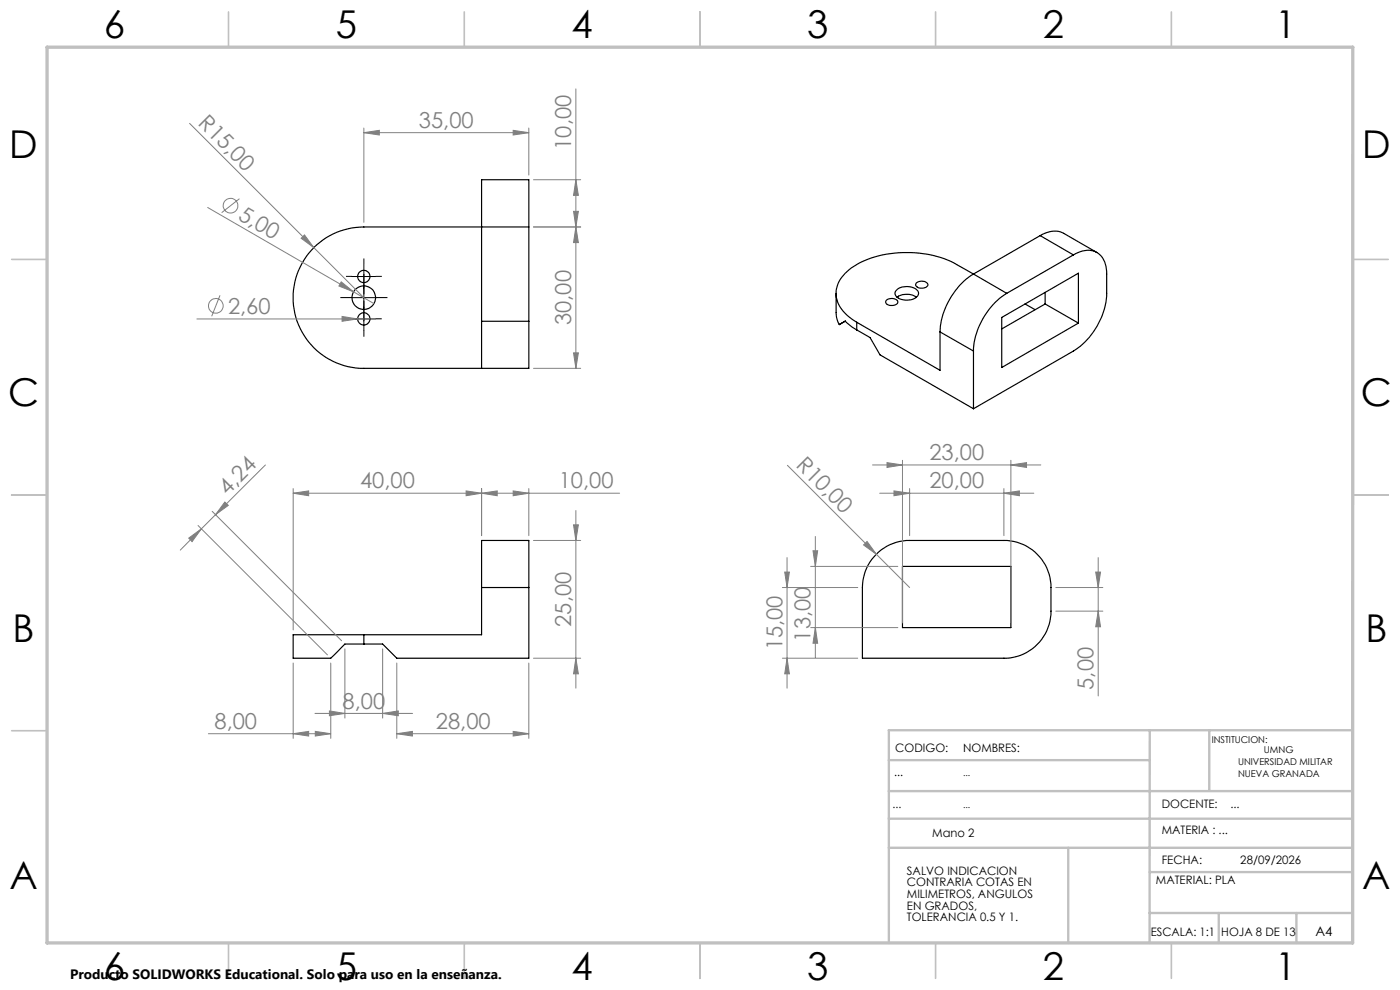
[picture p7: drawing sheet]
<svg xmlns="http://www.w3.org/2000/svg" width="297mm" height="210mm" viewBox="0 0 297 210" stroke-linecap="round" stroke-linejoin="round" font-family="sans-serif">
<g fill="none" stroke="#c0c0c0" stroke-width=".35">
<path d="M48.5 2.5v7.5M98.5 2.5v7.5M148.5 2.5v7.5M198.5 2.5v7.5M248.5 2.5v7.5M2.5 55h7.5M287 55h7.5M2.5 105h7.5M287 105h7.5M2.5 155h7.5M48.5 200v7.5M98.5 200v7.5"/>
<path d="M148.5 200v7.5M198.5 200v7.5M248.5 200v7.5"/>
</g>
<path d="M243.9 154.9v45.1M256.5 154.9v12.7M287 154.9h-98.4v45.1M188.6 173.7h98.3M188.6 179.8h98.3M188.6 167.8h98.3M188.6 161.2h55.3M226.6 179.8v20.2M243.9 193.7h43M243.9 185h43M258.6 193.7v6.3M275 193.7v6.3" fill="none" stroke="#c0c0c0" stroke-width=".5"/>
<path d="M10 10h277l-.1 190h-276.9z" fill="none" stroke="#c0c0c0" stroke-width=".7"/>
<g fill="none" stroke="#000" stroke-width=".25">
<path d="M112.2 48.1v-10h-10v30M112.2 48.1h-35a15 15 0 0 0-15 15 15 15 0 0 0 15 15h35v-10M112.2 48.1v20M194.4 60a1.57 1.57 0 0 1 2.4 .5 1.58 1.58 0 0 1-2.6-.1zM206.5 58.1a15.7 15.7 0 0 0-7.1 12.3M206.5 58.1l-3.5-2a23.4 23.4 0 0 0-21.2 0 7.3 7.3 0 0 0-4.4 6.6 7.8 7.8 0 0 0 4.4 5.7M206.5 58.1l7.1 4.1M220.7 50a5 5 0 0 1 4.9-.5l7.1 4.1M220.7 50l-14.2 8.1M220.7 50l7 4.1M227.7 54.1a4.5 4.5 0 0 1 5.7 0 5.2 5.2 0 0 1 1.4 4v4.1a15.4 15.4 0 0 1-7.1 12.3l-21.2 12.2M227.7 54.1l-14.1 8.1"/>
<path d="M102.2 68.1v10M102.2 68.1h10M177.4 62.2v4.7l.2 1 .4 1M179.3 68.1l-1.3 .8M179.3 68.1l1.4 1.2 1.1 .7M181.8 68.4l17.6 10.2v-8.2M181.8 70l2.8 1.6 2.1 3.7 19.8 11.4M181.8 68.4v1.6M188.1 63.7a1.68 1.68 0 0 1 2.4 .3 1.43 1.43 0 0 1-2.3 .6l-.3-.5zM190.1 61.6a3.4 3.4 0 0 1 4.7 .2 1.64 1.64 0 0 1-2 1.8 2.57 2.57 0 0 1-2.9-1.2v-.5zM190.3 63a3.8 3.8 0 0 1 4.1 0M199.4 70.4l7.1 4.1"/>
<path d="M206.5 74.5v12.2M212.5 67.3l16.3-9.3v10.5l-16.3 9.5zM213.6 62.2a15.5 15.5 0 0 0-7.1 12.3M217.5 64.5l2.1 1.2M221.7 64.5l7.1 4M221.7 64.5l-9.2 5.3M221.7 62v2.5M185.9 117.6a9.7 9.7 0 0 1 7.1-3h20a10 10 0 0 1 10 10v5a10 10 0 0 1-10 10h-30v-15a9.9 9.9 0 0 1 2.9-7zM77.2 134.6h-15v5h8l3-3h4M77.2 134.6v2M102.2 124.6v-10h10v10M102.2 124.6h10"/>
<path d="M102.2 124.6v10h-25M112.2 124.6v15h-28l-3-3h-4M191.5 120.1h23v13h-23z"/>
<circle cx="77.2" cy="58.6" r="1.3"/>
<circle cx="77.2" cy="63.1" r="2.5"/>
<circle cx="77.2" cy="67.6" r="1.31"/>
</g>
<g fill="none" stroke="#808080" stroke-width=".21">
<path d="M122.2 18.9v59.2M40.2 26.2l26.4 26.3M77.2 28.1l3.3-.5v1zM77.2 27.2v20M77.2 28.1h35M108.9 27.6l3.3 .5-3.3 .5zM112.2 27.2v9.9M113.2 38.1h10M122.2 38.1l.5 3.3h-1zM44.1 44l35.2 20.4M50.8 42.1l-3.8 3M63.9 50.5l.7-.7 2 2.7z"/>
<path d="M66.6 52.5l10.6 10.6M72.4 59.8l2.6 2.1-3.1-1.2zM113.2 48.1h10M121.7 44.8h1l-.5 3.3zM122.2 48.1l.5 3.4h-1zM41.8 67.7h36.7M46.7 62.6l-1.8 4.5M72.6 67.1l3.3 .6-3.3 .4zM113.2 78.1h10M121.7 74.9h1l-.5 3.2zM56.3 98.6l-13.6 13.6M167 98.7l18.9 18.9"/>
<path d="M185.1 98.6h35.7M188.2 98.1l3.3 .5-3.3 .6zM191.5 97.6v34.5M214.5 98.6l3.3-.5v1.1zM214.5 97.6v34.5M40 114.2l2.7-2-2 2.7zM42 111.5l27.5 27.4M42.7 112.2l-4.5 4.5M45 108.5l27.5 27.4M47.7 106.5l.7 .7-2.7 2zM62.2 104.6l3.3-.5v1.1zM62.2 104.6h69.2"/>
<path d="M62.2 103.6v30M98.9 104.1l3.3 .5-3.3 .6zM102.2 104.6l3.3-.5v1.1zM102.2 103.6v10M108.9 104.1l3.3 .5-3.3 .6zM112.2 103.6v10M113.2 114.6h10M121.7 111.3h1l-.5 3.3zM122.2 108.3v37.7M167 118.3v27.7M172.5 116.8h1l-.5 3.3zM173 113.8v25.7"/>
<path d="M183.2 115.6l.7-.7 2 2.7zM185.9 117.6l7.1 7M186.6 104.6h32.7M189.7 104.1l3.3 .5-3.3 .6zM193 103.6v10M213 104.6l3.3-.5v1.1zM213 103.6v10M233 118.3v29.3M73.2 137.6v14.7M81.2 137.6v14.7M113.2 139.6h10M122.2 139.6l.5 3.3h-1z"/>
<path d="M166 124.6h16M166 139.6h16M166.5 121.3h1l-.5 3.3zM167 139.6l.5 3.3h-1zM172 120.1h18.5M172 133.1h18.5M173 133.1l.5 3.3h-1zM224 129.6h10M224 124.6h10M232.4 121.3h1.1l-.5 3.3zM233 129.6l.5 3.4h-1.1zM44.2 155.6h26"/>
<path d="M62.2 155.6l3.3-.5v1zM62.2 140.6v16M66.8 151.3h20.7M66.9 155.1l3.3 .5-3.3 .5zM69.9 150.8l3.3 .5-3.3 .5zM70.2 140.6v16M81.2 151.3l3.3-.5v1zM84.2 155.6l3.3-.5v1zM84.2 155.6h28M84.2 140.6v16M108.9 155.1l3.3 .5-3.3 .5zM112.2 140.6v16"/>
<circle cx="48.9" cy="43.6" r="1.55"/>
<circle cx="45.8" cy="64.9" r="1.56"/>
</g>
<path d="M74.7 58.6h-1.3M77.2 56.1v-1.3M79.7 58.6h1.3M74.7 63.1h-2.5M74.7 67.6h-1.3M77.2 60.6v-2.5M77.2 65.6v2.5M77.2 65.1v-1.3M77.2 70.1v1.3M77.2 61.1v1.3M79.7 63.1h2.5M79.7 67.6h1.3" fill="none" stroke="#000" stroke-width=".21" stroke-dasharray="15.2 1.3 1.3 1.3" stroke-linecap="butt"/>
<path d="M74.7 58.7h5M77.2 56.2v14M74.7 63.1h5M74.7 67.7h5" fill="none" stroke="#000" stroke-width=".21"/>
<g fill="#808080">
<path d="M183.2 115.6l.7-.7 2 2.7z"/>
<path d="M63.9 50.5l.7-.7 2 2.7z"/>
<path d="M72.4 59.8l2.6 2.1-3.1-1.2z"/>
<path d="M72.6 67.1l3.3 .6-3.3 .4z"/>
<path d="M108.9 27.6l3.3 .5-3.3 .5zM77.2 28.1l3.3-.5v1z"/>
<path d="M213 104.6l3.3-.5v1.1zM189.7 104.1l3.3 .5-3.3 .6z"/>
<path d="M62.2 104.6l3.3-.5v1.1zM98.9 104.1l3.3 .5-3.3 .6zM102.2 104.6l3.3-.5v1.1zM108.9 104.1l3.3 .5-3.3 .6z"/>
<path d="M69.9 150.8l3.3 .5-3.3 .5zM81.2 151.3l3.3-.5v1z"/>
<path d="M62.2 155.6l3.3-.5v1zM66.9 155.1l3.3 .5-3.3 .5z"/>
<path d="M40 114.2l2.7-2-2 2.7zM47.7 106.5l.7 .7-2.7 2z"/>
<path d="M121.7 74.9h1l-.5 3.2zM122.2 48.1l.5 3.4h-1z"/>
<path d="M233 129.6l.5 3.4h-1.1zM232.4 121.3h1.1l-.5 3.3z"/>
<path d="M122.2 38.1l.5 3.3h-1zM121.7 44.8h1l-.5 3.3z"/>
<path d="M121.7 111.3h1l-.5 3.3zM122.2 139.6l.5 3.3h-1zM166.5 121.3h1l-.5 3.3zM167 139.6l.5 3.3h-1zM172.5 116.8h1l-.5 3.3zM173 133.1l.5 3.3h-1z"/>
<path d="M84.2 155.6l3.3-.5v1zM108.9 155.1l3.3 .5-3.3 .5zM188.2 98.1l3.3 .5-3.3 .6zM214.5 98.6l3.3-.5v1.1z"/>
</g>
<g font-size="8.1">
<text x="22" y="8">6</text>
<text x="71.2" y="8">5</text>
<text x="121.2" y="8">4</text>
<text x="171.2" y="8">3</text>
<text x="221.2" y="8">2</text>
<text x="270.5" y="8">1</text>
<text x="2" y="33.6">D</text>
<text x="289" y="33.6">D</text>
<text x="1.7" y="86.1">C</text>
<text x="288.7" y="86.1">C</text>
<text x="2.7" y="136.1">B</text>
<text x="289.7" y="136.1">B</text>
<text x="2" y="188.6">A</text>
<text x="289" y="188.6">A</text>
<text x="22" y="208">6</text>
<text x="71.2" y="208">5</text>
<text x="121.2" y="208">4</text>
<text x="171.2" y="208">3</text>
<text x="221.2" y="208">2</text>
<text x="270.5" y="208">1</text>
</g>
<g font-size="4.7" fill="#808080">
<text x="41.9" y="26.4" transform="rotate(45 41.9 26.4)">R15,00</text>
<text x="88.9" y="27.1">35,00</text>
<text x="121.2" y="31.8" transform="rotate(-90 121.2 31.8)">10,00</text>
<text x="50.3" y="46.4" transform="rotate(30 50.3 46.4)">5,00</text>
<text x="48.4" y="66.6">2,60</text>
<text x="121.2" y="68.9" transform="rotate(-90 121.2 68.9)">30,00</text>
<text x="168.7" y="98.9" transform="rotate(45 168.7 98.9)">R10,00</text>
<text x="197.2" y="97.6">23,00</text>
<text x="48.3" y="105.2" transform="rotate(-45 48.3 105.2)">4,24</text>
<text x="76.4" y="103.6">40,00</text>
<text x="118.5" y="103.6">10,00</text>
<text x="197.2" y="103.6">20,00</text>
<text x="121.2" y="132.9" transform="rotate(-90 121.2 132.9)">25,00</text>
<text x="166" y="137.9" transform="rotate(-90 166 137.9)">15,00</text>
<text x="172" y="136.1" transform="rotate(-90 172 136.1)">13,00</text>
<text x="232" y="146.3" transform="rotate(-90 232 146.3)">5,00</text>
<text x="45.5" y="154.6">8,00</text>
<text x="72.7" y="150.3">8,00</text>
<text x="92.5" y="154.6">28,00</text>
</g>
<text font-size="2.9" x="14.9" y="207.6">Producto SOLIDWORKS Educational. Solo para uso en la enseñanza.</text>
<text font-size="2.8" x="279.1" y="198.6">A4</text>
<g font-size="2.5">
<text x="189.9" y="159.6">CODIGO:</text>
<text x="204.3" y="159.6">NOMBRES:</text>
<text x="189.7" y="164.6">...</text>
<text x="189.3" y="171.5">...</text>
<text x="246.5" y="171.5">DOCENTE:</text>
<text x="261" y="171.5">...</text>
<text x="197.8" y="177.6">Mano 2</text>
<text x="246.5" y="176.9">MATERIA : ...</text>
<text x="192.4" y="185.6">SALVO INDICACION</text>
<text x="246.5" y="183.3">FECHA:</text>
<text x="263.1" y="183.3">28/09/2026</text>
<text x="192.4" y="188">CONTRARIA COTAS EN</text>
<text x="192.4" y="190.5">MILIMETROS, ANGULOS</text>
<text x="245.2" y="187.6">MATERIAL: PLA</text>
<text x="192.4" y="193">EN GRADOS,</text>
<text x="192.4" y="195.4">TOLERANCIA 0.5 Y 1.</text>
<text x="244.1" y="198.6">ESCALA: 1:1</text>
<text x="259.1" y="198.6">HOJA 8 DE 13</text>
</g>
<g font-size="2">
<text x="257.1" y="157.6">INSTITUCION:</text>
<text x="268.1" y="159.7">UMNG</text>
<text x="204.3" y="164.6">...</text>
<text x="262.6" y="162.2">UNIVERSIDAD MILITAR</text>
<text x="262.6" y="164.7">NUEVA GRANADA</text>
<text x="204.3" y="171.4">...</text>
</g>
</svg>
